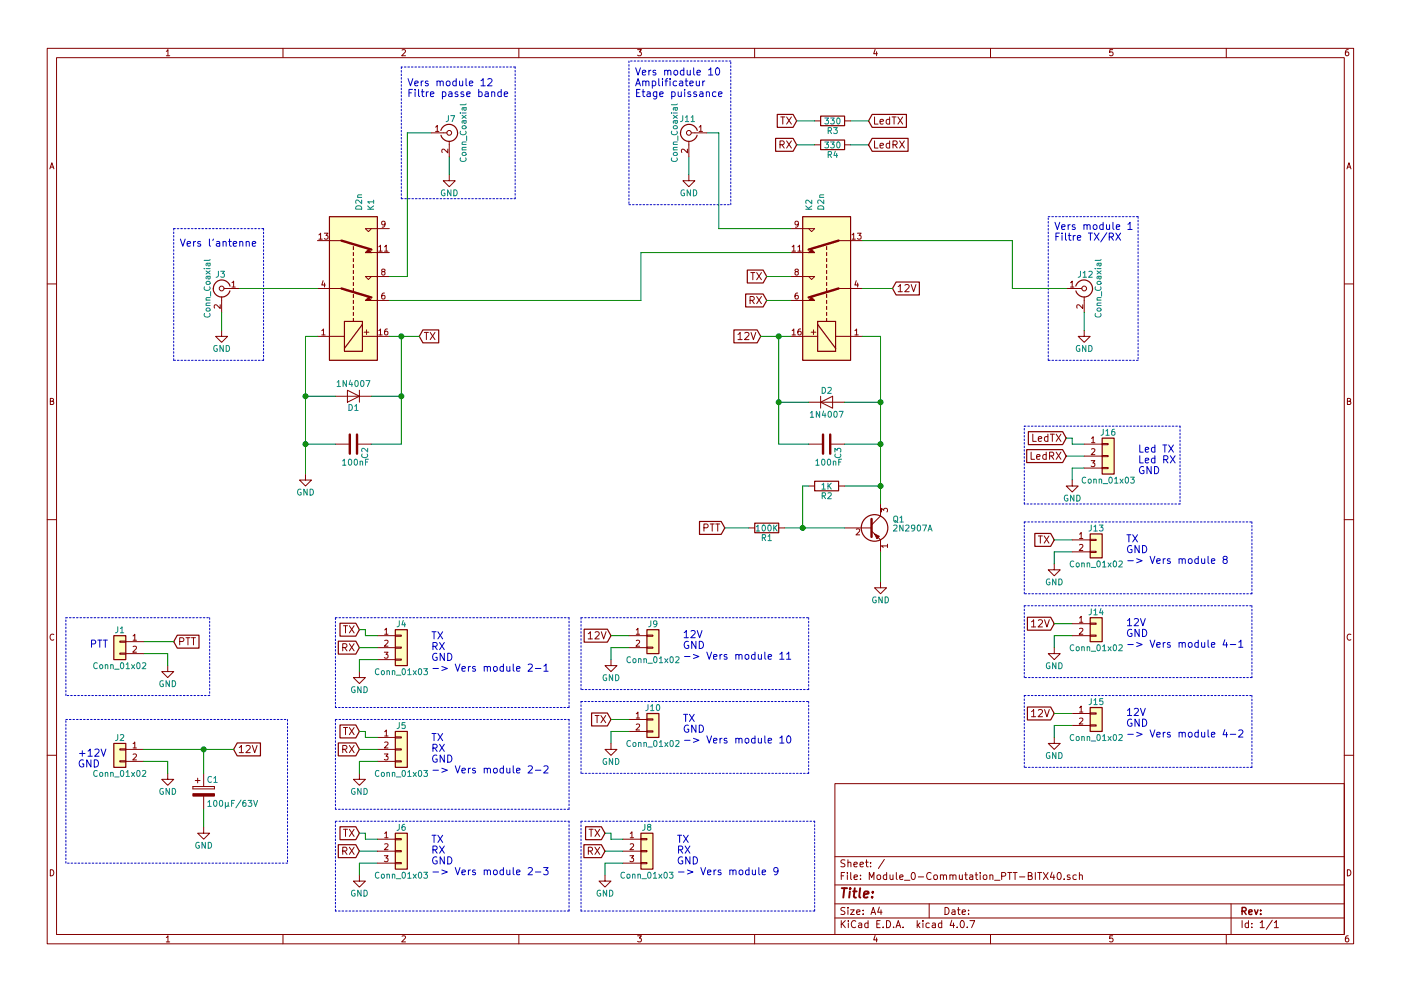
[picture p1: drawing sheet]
EESchema Schematic File Version 2
LIBS:power
LIBS:device
LIBS:switches
LIBS:relays
LIBS:motors
LIBS:transistors
LIBS:conn
LIBS:linear
LIBS:regul
LIBS:74xx
LIBS:cmos4000
LIBS:adc-dac
LIBS:memory
LIBS:xilinx
LIBS:microcontrollers
LIBS:dsp
LIBS:microchip
LIBS:analog_switches
LIBS:motorola
LIBS:texas
LIBS:intel
LIBS:audio
LIBS:interface
LIBS:digital-audio
LIBS:philips
LIBS:display
LIBS:cypress
LIBS:siliconi
LIBS:opto
LIBS:atmel
LIBS:contrib
LIBS:valves
LIBS:HF
LIBS:Relais
LIBS:Transistors-Bipolaires
LIBS:Module_0-Commutation_PTT-BITX40-cache
EELAYER 25 0
EELAYER END
$Descr A4 11693 8268
encoding utf-8
Sheet 1 1
Title ""
Date ""
Rev ""
Comp ""
Comment1 ""
Comment2 ""
Comment3 ""
Comment4 ""
$EndDescr
$Comp
L D2n K1
U 1 1
P 2950 2600
F 0 "K1" H 3800 2750 50  0000 L CNN
F 1 "D2n" H 3800 2650 50  0000 L CNN
F 2 "Relais-Modules:Relais-2_NO_NC" H 3700 2650 50  0001 C CNN
F 3 "" H 2950 2600 50  0001 C CNN
	1    2950 2600
	0    1    -1   0   
$EndComp
$Comp
L D2n K2
U 1 1
P 6900 2600
F 0 "K2" H 7750 2750 50  0000 L CNN
F 1 "D2n" H 7750 2650 50  0000 L CNN
F 2 "Relais-Modules:Relais-2_NO_NC" H 7650 2650 50  0001 C CNN
F 3 "" H 6900 2600 50  0001 C CNN
	1    6900 2600
	0    -1   -1   0   
$EndComp
$Comp
L Conn_Coaxial J3
U 1 1
P 1850 2400
F 0 "J3" H 1860 2520 50  0000 C CNN
F 1 "Conn_Coaxial" V 1965 2400 50  0000 C CNN
F 2 "Raccordement-Filaires:Connect-2pin" H 1850 2400 50  0001 C CNN
F 3 "" H 1850 2400 50  0001 C CNN
	1    1850 2400
	-1   0    0    -1  
$EndComp
Text Notes 1500 2050 0    60   ~ 0
Vers l'antenne
$Comp
L Conn_Coaxial J7
U 1 1
P 3750 1100
F 0 "J7" H 3760 1220 50  0000 C CNN
F 1 "Conn_Coaxial" V 3865 1100 50  0000 C CNN
F 2 "Raccordement-Filaires:Connect-2pin" H 3750 1100 50  0001 C CNN
F 3 "" H 3750 1100 50  0001 C CNN
	1    3750 1100
	1    0    0    -1  
$EndComp
$Comp
L Conn_Coaxial J11
U 1 1
P 5750 1100
F 0 "J11" H 5760 1220 50  0000 C CNN
F 1 "Conn_Coaxial" V 5865 1100 50  0000 C CNN
F 2 "Raccordement-Filaires:Connect-2pin" H 5750 1100 50  0001 C CNN
F 3 "" H 5750 1100 50  0001 C CNN
	1    5750 1100
	-1   0    0    -1  
$EndComp
Text Notes 3400 800  0    60   ~ 0
Vers module 12\nFiltre passe bande
Text Notes 5300 800  0    60   ~ 0
Vers module 10\nAmplificateur\nEtage puissance
$Comp
L Conn_Coaxial J12
U 1 1
P 9050 2400
F 0 "J12" H 9060 2520 50  0000 C CNN
F 1 "Conn_Coaxial" V 9165 2400 50  0000 C CNN
F 2 "Raccordement-Filaires:Connect-2pin" H 9050 2400 50  0001 C CNN
F 3 "" H 9050 2400 50  0001 C CNN
	1    9050 2400
	1    0    0    -1  
$EndComp
Text Notes 8800 2000 0    60   ~ 0
Vers module 1\nFiltre TX/RX
$Comp
L GND #PWR01
U 1 1
P 9050 2750
F 0 "#PWR01" H 9050 2500 50  0001 C CNN
F 1 "GND" H 9050 2600 50  0000 C CNN
F 2 "" H 9050 2750 50  0001 C CNN
F 3 "" H 9050 2750 50  0001 C CNN
	1    9050 2750
	1    0    0    -1  
$EndComp
$Comp
L GND #PWR02
U 1 1
P 5750 1450
F 0 "#PWR02" H 5750 1200 50  0001 C CNN
F 1 "GND" H 5750 1300 50  0000 C CNN
F 2 "" H 5750 1450 50  0001 C CNN
F 3 "" H 5750 1450 50  0001 C CNN
	1    5750 1450
	1    0    0    -1  
$EndComp
$Comp
L GND #PWR03
U 1 1
P 3750 1450
F 0 "#PWR03" H 3750 1200 50  0001 C CNN
F 1 "GND" H 3750 1300 50  0000 C CNN
F 2 "" H 3750 1450 50  0001 C CNN
F 3 "" H 3750 1450 50  0001 C CNN
	1    3750 1450
	1    0    0    -1  
$EndComp
$Comp
L GND #PWR04
U 1 1
P 1850 2750
F 0 "#PWR04" H 1850 2500 50  0001 C CNN
F 1 "GND" H 1850 2600 50  0000 C CNN
F 2 "" H 1850 2750 50  0001 C CNN
F 3 "" H 1850 2750 50  0001 C CNN
	1    1850 2750
	1    0    0    -1  
$EndComp
$Comp
L Conn_01x02 J2
U 1 1
P 1000 6250
F 0 "J2" H 1000 6350 50  0000 C CNN
F 1 "Conn_01x02" H 1000 6050 50  0000 C CNN
F 2 "Raccordement-Filaires:Connect-2pin" H 1000 6250 50  0001 C CNN
F 3 "" H 1000 6250 50  0001 C CNN
	1    1000 6250
	-1   0    0    -1  
$EndComp
Text Notes 650  6400 0    60   ~ 0
+12V\nGND
$Comp
L GND #PWR05
U 1 1
P 1400 6450
F 0 "#PWR05" H 1400 6200 50  0001 C CNN
F 1 "GND" H 1400 6300 50  0000 C CNN
F 2 "" H 1400 6450 50  0001 C CNN
F 3 "" H 1400 6450 50  0001 C CNN
	1    1400 6450
	1    0    0    -1  
$EndComp
Text GLabel 1950 6250 2    60   Input ~ 0
12V
Text GLabel 7450 2400 2    60   Input ~ 0
12V
Text GLabel 6400 2300 0    60   Input ~ 0
TX
Text GLabel 6400 2500 0    60   Input ~ 0
RX
Text GLabel 6350 2800 0    60   Input ~ 0
12V
$Comp
L D D2
U 1 1
P 6900 3350
F 0 "D2" H 6900 3450 50  0000 C CNN
F 1 "1N4007" H 6900 3250 50  0000 C CNN
F 2 "Diodes_THT:D_A-405_P10.16mm_Horizontal" H 6900 3350 50  0001 C CNN
F 3 "" H 6900 3350 50  0001 C CNN
	1    6900 3350
	1    0    0    -1  
$EndComp
$Comp
L D D1
U 1 1
P 2950 3300
F 0 "D1" H 2950 3400 50  0000 C CNN
F 1 "1N4007" H 2950 3200 50  0000 C CNN
F 2 "Diodes_THT:D_A-405_P10.16mm_Horizontal" H 2950 3300 50  0001 C CNN
F 3 "" H 2950 3300 50  0001 C CNN
	1    2950 3300
	-1   0    0    1   
$EndComp
Text GLabel 3500 2800 2    60   Input ~ 0
TX
$Comp
L C C3
U 1 1
P 6900 3700
F 0 "C3" H 6925 3800 50  0000 L CNN
F 1 "100nF" V 7050 3600 50  0000 L CNN
F 2 "Capacitors_THT:C_Disc_D5.0mm_W2.5mm_P2.50mm" H 6938 3550 50  0001 C CNN
F 3 "" H 6900 3700 50  0001 C CNN
	1    6900 3700
	0    1    1    0   
$EndComp
$Comp
L C C2
U 1 1
P 2950 3700
F 0 "C2" H 2975 3800 50  0000 L CNN
F 1 "100nF" V 3100 3600 50  0000 L CNN
F 2 "Capacitors_THT:C_Disc_D5.0mm_W2.5mm_P2.50mm" H 2988 3550 50  0001 C CNN
F 3 "" H 2950 3700 50  0001 C CNN
	1    2950 3700
	0    1    1    0   
$EndComp
$Comp
L GND #PWR06
U 1 1
P 2550 3950
F 0 "#PWR06" H 2550 3700 50  0001 C CNN
F 1 "GND" H 2550 3800 50  0000 C CNN
F 2 "" H 2550 3950 50  0001 C CNN
F 3 "" H 2550 3950 50  0001 C CNN
	1    2550 3950
	1    0    0    -1  
$EndComp
$Comp
L 2N2907A Q1
U 1 1
P 7250 4400
F 0 "Q1" H 7450 4475 50  0000 L CNN
F 1 "2N2907A" H 7450 4400 50  0000 L CNN
F 2 "TO_SOT_Packages_THT:TO-18-3" H 7450 4325 50  0001 L CIN
F 3 "" H 7250 4400 50  0001 L CNN
	1    7250 4400
	1    0    0    -1  
$EndComp
$Comp
L GND #PWR07
U 1 1
P 7350 4850
F 0 "#PWR07" H 7350 4600 50  0001 C CNN
F 1 "GND" H 7350 4700 50  0000 C CNN
F 2 "" H 7350 4850 50  0001 C CNN
F 3 "" H 7350 4850 50  0001 C CNN
	1    7350 4850
	1    0    0    -1  
$EndComp
$Comp
L R R2
U 1 1
P 6900 4050
F 0 "R2" V 6980 4050 50  0000 C CNN
F 1 "1K" V 6900 4050 50  0000 C CNN
F 2 "Resistors_THT:R_Axial_DIN0204_L3.6mm_D1.6mm_P7.62mm_Horizontal" V 6830 4050 50  0001 C CNN
F 3 "" H 6900 4050 50  0001 C CNN
	1    6900 4050
	0    1    1    0   
$EndComp
$Comp
L R R1
U 1 1
P 6400 4400
F 0 "R1" V 6480 4400 50  0000 C CNN
F 1 "100K" V 6400 4400 50  0000 C CNN
F 2 "Resistors_THT:R_Axial_DIN0204_L3.6mm_D1.6mm_P7.62mm_Horizontal" V 6330 4400 50  0001 C CNN
F 3 "" H 6400 4400 50  0001 C CNN
	1    6400 4400
	0    1    1    0   
$EndComp
Text GLabel 6050 4400 0    60   Input ~ 0
PTT
$Comp
L CP C1
U 1 1
P 1700 6600
F 0 "C1" H 1725 6700 50  0000 L CNN
F 1 "100µF/63V" H 1725 6500 50  0000 L CNN
F 2 "Capacitors_THT:CP_Radial_D5.0mm_P2.50mm" H 1738 6450 50  0001 C CNN
F 3 "" H 1700 6600 50  0001 C CNN
	1    1700 6600
	1    0    0    -1  
$EndComp
$Comp
L GND #PWR08
U 1 1
P 1700 6900
F 0 "#PWR08" H 1700 6650 50  0001 C CNN
F 1 "GND" H 1700 6750 50  0000 C CNN
F 2 "" H 1700 6900 50  0001 C CNN
F 3 "" H 1700 6900 50  0001 C CNN
	1    1700 6900
	1    0    0    -1  
$EndComp
$Comp
L Conn_01x02 J1
U 1 1
P 1000 5350
F 0 "J1" H 1000 5450 50  0000 C CNN
F 1 "Conn_01x02" H 1000 5150 50  0000 C CNN
F 2 "Raccordement-Filaires:Connect-2pin" H 1000 5350 50  0001 C CNN
F 3 "" H 1000 5350 50  0001 C CNN
	1    1000 5350
	-1   0    0    -1  
$EndComp
$Comp
L GND #PWR09
U 1 1
P 1400 5550
F 0 "#PWR09" H 1400 5300 50  0001 C CNN
F 1 "GND" H 1400 5400 50  0000 C CNN
F 2 "" H 1400 5550 50  0001 C CNN
F 3 "" H 1400 5550 50  0001 C CNN
	1    1400 5550
	1    0    0    -1  
$EndComp
Text GLabel 1450 5350 2    60   Input ~ 0
PTT
Text Notes 750  5400 0    60   ~ 0
PTT
$Comp
L Conn_01x03 J4
U 1 1
P 3350 5400
F 0 "J4" H 3350 5600 50  0000 C CNN
F 1 "Conn_01x03" H 3350 5200 50  0000 C CNN
F 2 "Raccordement-Filaires:Connect-3pin" H 3350 5400 50  0001 C CNN
F 3 "" H 3350 5400 50  0001 C CNN
	1    3350 5400
	1    0    0    -1  
$EndComp
Text Notes 3600 5600 0    60   ~ 0
TX\nRX\nGND\n-> Vers module 2-1
$Comp
L GND #PWR010
U 1 1
P 3000 5600
F 0 "#PWR010" H 3000 5350 50  0001 C CNN
F 1 "GND" H 3000 5450 50  0000 C CNN
F 2 "" H 3000 5600 50  0001 C CNN
F 3 "" H 3000 5600 50  0001 C CNN
	1    3000 5600
	1    0    0    -1  
$EndComp
Text GLabel 3000 5250 0    60   Input ~ 0
TX
Text GLabel 3000 5400 0    60   Input ~ 0
RX
$Comp
L Conn_01x03 J5
U 1 1
P 3350 6250
F 0 "J5" H 3350 6450 50  0000 C CNN
F 1 "Conn_01x03" H 3350 6050 50  0000 C CNN
F 2 "Raccordement-Filaires:Connect-3pin" H 3350 6250 50  0001 C CNN
F 3 "" H 3350 6250 50  0001 C CNN
	1    3350 6250
	1    0    0    -1  
$EndComp
Text Notes 3600 6450 0    60   ~ 0
TX\nRX\nGND\n-> Vers module 2-2
$Comp
L GND #PWR011
U 1 1
P 3000 6450
F 0 "#PWR011" H 3000 6200 50  0001 C CNN
F 1 "GND" H 3000 6300 50  0000 C CNN
F 2 "" H 3000 6450 50  0001 C CNN
F 3 "" H 3000 6450 50  0001 C CNN
	1    3000 6450
	1    0    0    -1  
$EndComp
Text GLabel 3000 6100 0    60   Input ~ 0
TX
Text GLabel 3000 6250 0    60   Input ~ 0
RX
$Comp
L Conn_01x03 J6
U 1 1
P 3350 7100
F 0 "J6" H 3350 7300 50  0000 C CNN
F 1 "Conn_01x03" H 3350 6900 50  0000 C CNN
F 2 "Raccordement-Filaires:Connect-3pin" H 3350 7100 50  0001 C CNN
F 3 "" H 3350 7100 50  0001 C CNN
	1    3350 7100
	1    0    0    -1  
$EndComp
Text Notes 3600 7300 0    60   ~ 0
TX\nRX\nGND\n-> Vers module 2-3
$Comp
L GND #PWR012
U 1 1
P 3000 7300
F 0 "#PWR012" H 3000 7050 50  0001 C CNN
F 1 "GND" H 3000 7150 50  0000 C CNN
F 2 "" H 3000 7300 50  0001 C CNN
F 3 "" H 3000 7300 50  0001 C CNN
	1    3000 7300
	1    0    0    -1  
$EndComp
Text GLabel 3000 6950 0    60   Input ~ 0
TX
Text GLabel 3000 7100 0    60   Input ~ 0
RX
$Comp
L Conn_01x02 J14
U 1 1
P 9150 5200
F 0 "J14" H 9150 5300 50  0000 C CNN
F 1 "Conn_01x02" H 9150 5000 50  0000 C CNN
F 2 "Raccordement-Filaires:Connect-2pin" H 9150 5200 50  0001 C CNN
F 3 "" H 9150 5200 50  0001 C CNN
	1    9150 5200
	1    0    0    -1  
$EndComp
Text Notes 9400 5400 0    60   ~ 0
12V\nGND\n-> Vers module 4-1
$Comp
L GND #PWR013
U 1 1
P 8800 5400
F 0 "#PWR013" H 8800 5150 50  0001 C CNN
F 1 "GND" H 8800 5250 50  0000 C CNN
F 2 "" H 8800 5400 50  0001 C CNN
F 3 "" H 8800 5400 50  0001 C CNN
	1    8800 5400
	1    0    0    -1  
$EndComp
Text GLabel 8800 5200 0    60   Input ~ 0
12V
$Comp
L Conn_01x02 J15
U 1 1
P 9150 5950
F 0 "J15" H 9150 6050 50  0000 C CNN
F 1 "Conn_01x02" H 9150 5750 50  0000 C CNN
F 2 "Raccordement-Filaires:Connect-2pin" H 9150 5950 50  0001 C CNN
F 3 "" H 9150 5950 50  0001 C CNN
	1    9150 5950
	1    0    0    -1  
$EndComp
Text Notes 9400 6150 0    60   ~ 0
12V\nGND\n-> Vers module 4-2
$Comp
L GND #PWR014
U 1 1
P 8800 6150
F 0 "#PWR014" H 8800 5900 50  0001 C CNN
F 1 "GND" H 8800 6000 50  0000 C CNN
F 2 "" H 8800 6150 50  0001 C CNN
F 3 "" H 8800 6150 50  0001 C CNN
	1    8800 6150
	1    0    0    -1  
$EndComp
Text GLabel 8800 5950 0    60   Input ~ 0
12V
$Comp
L Conn_01x02 J13
U 1 1
P 9150 4500
F 0 "J13" H 9150 4600 50  0000 C CNN
F 1 "Conn_01x02" H 9150 4300 50  0000 C CNN
F 2 "Raccordement-Filaires:Connect-2pin" H 9150 4500 50  0001 C CNN
F 3 "" H 9150 4500 50  0001 C CNN
	1    9150 4500
	1    0    0    -1  
$EndComp
Text Notes 9400 4700 0    60   ~ 0
TX\nGND\n-> Vers module 8
$Comp
L GND #PWR015
U 1 1
P 8800 4700
F 0 "#PWR015" H 8800 4450 50  0001 C CNN
F 1 "GND" H 8800 4550 50  0000 C CNN
F 2 "" H 8800 4700 50  0001 C CNN
F 3 "" H 8800 4700 50  0001 C CNN
	1    8800 4700
	1    0    0    -1  
$EndComp
Text GLabel 8800 4500 0    60   Input ~ 0
TX
$Comp
L Conn_01x03 J8
U 1 1
P 5400 7100
F 0 "J8" H 5400 7300 50  0000 C CNN
F 1 "Conn_01x03" H 5400 6900 50  0000 C CNN
F 2 "Raccordement-Filaires:Connect-3pin" H 5400 7100 50  0001 C CNN
F 3 "" H 5400 7100 50  0001 C CNN
	1    5400 7100
	1    0    0    -1  
$EndComp
Text Notes 5650 7300 0    60   ~ 0
TX\nRX\nGND\n-> Vers module 9
$Comp
L GND #PWR016
U 1 1
P 5050 7300
F 0 "#PWR016" H 5050 7050 50  0001 C CNN
F 1 "GND" H 5050 7150 50  0000 C CNN
F 2 "" H 5050 7300 50  0001 C CNN
F 3 "" H 5050 7300 50  0001 C CNN
	1    5050 7300
	1    0    0    -1  
$EndComp
Text GLabel 5050 6950 0    60   Input ~ 0
TX
Text GLabel 5050 7100 0    60   Input ~ 0
RX
$Comp
L Conn_01x02 J10
U 1 1
P 5450 6000
F 0 "J10" H 5450 6100 50  0000 C CNN
F 1 "Conn_01x02" H 5450 5800 50  0000 C CNN
F 2 "Raccordement-Filaires:Connect-2pin" H 5450 6000 50  0001 C CNN
F 3 "" H 5450 6000 50  0001 C CNN
	1    5450 6000
	1    0    0    -1  
$EndComp
Text Notes 5700 6200 0    60   ~ 0
TX\nGND\n-> Vers module 10
$Comp
L GND #PWR017
U 1 1
P 5100 6200
F 0 "#PWR017" H 5100 5950 50  0001 C CNN
F 1 "GND" H 5100 6050 50  0000 C CNN
F 2 "" H 5100 6200 50  0001 C CNN
F 3 "" H 5100 6200 50  0001 C CNN
	1    5100 6200
	1    0    0    -1  
$EndComp
Text GLabel 5100 6000 0    60   Input ~ 0
TX
$Comp
L Conn_01x02 J9
U 1 1
P 5450 5300
F 0 "J9" H 5450 5400 50  0000 C CNN
F 1 "Conn_01x02" H 5450 5100 50  0000 C CNN
F 2 "Raccordement-Filaires:Connect-2pin" H 5450 5300 50  0001 C CNN
F 3 "" H 5450 5300 50  0001 C CNN
	1    5450 5300
	1    0    0    -1  
$EndComp
Text Notes 5700 5500 0    60   ~ 0
12V\nGND\n-> Vers module 11
$Comp
L GND #PWR018
U 1 1
P 5100 5500
F 0 "#PWR018" H 5100 5250 50  0001 C CNN
F 1 "GND" H 5100 5350 50  0000 C CNN
F 2 "" H 5100 5500 50  0001 C CNN
F 3 "" H 5100 5500 50  0001 C CNN
	1    5100 5500
	1    0    0    -1  
$EndComp
Text GLabel 5100 5300 0    60   Input ~ 0
12V
$Comp
L R R3
U 1 1
P 6950 1000
F 0 "R3" V 7030 1000 50  0000 C CNN
F 1 "330" V 6950 1000 50  0000 C CNN
F 2 "Resistors_THT:R_Axial_DIN0204_L3.6mm_D1.6mm_P7.62mm_Horizontal" V 6880 1000 50  0001 C CNN
F 3 "" H 6950 1000 50  0001 C CNN
	1    6950 1000
	0    1    1    0   
$EndComp
$Comp
L R R4
U 1 1
P 6950 1200
F 0 "R4" V 7030 1200 50  0000 C CNN
F 1 "330" V 6950 1200 50  0000 C CNN
F 2 "Resistors_THT:R_Axial_DIN0204_L3.6mm_D1.6mm_P7.62mm_Horizontal" V 6880 1200 50  0001 C CNN
F 3 "" H 6950 1200 50  0001 C CNN
	1    6950 1200
	0    1    1    0   
$EndComp
Text GLabel 6650 1000 0    60   Input ~ 0
TX
Text GLabel 6650 1200 0    60   Input ~ 0
RX
$Comp
L Conn_01x03 J16
U 1 1
P 9250 3800
F 0 "J16" H 9250 4000 50  0000 C CNN
F 1 "Conn_01x03" H 9250 3600 50  0000 C CNN
F 2 "Raccordement-Filaires:Connect-3pin" H 9250 3800 50  0001 C CNN
F 3 "" H 9250 3800 50  0001 C CNN
	1    9250 3800
	1    0    0    -1  
$EndComp
$Comp
L GND #PWR019
U 1 1
P 8950 4000
F 0 "#PWR019" H 8950 3750 50  0001 C CNN
F 1 "GND" H 8950 3850 50  0000 C CNN
F 2 "" H 8950 4000 50  0001 C CNN
F 3 "" H 8950 4000 50  0001 C CNN
	1    8950 4000
	1    0    0    -1  
$EndComp
Text Notes 9500 3950 0    60   ~ 0
Led TX\nLed RX\nGND
Text GLabel 8900 3650 0    60   Input ~ 0
LedTX
Text GLabel 7250 1000 2    60   Input ~ 0
LedTX
Wire Wire Line
	3400 1100 3600 1100
Wire Wire Line
	5900 1100 6000 1100
Wire Wire Line
	9050 2600 9050 2750
Wire Wire Line
	5750 1300 5750 1450
Wire Wire Line
	3750 1300 3750 1450
Wire Wire Line
	1850 2600 1850 2750
Wire Notes Line
	1450 1900 2200 1900
Wire Notes Line
	2200 1900 2200 3000
Wire Notes Line
	2200 3000 1450 3000
Wire Notes Line
	1450 3000 1450 1900
Wire Notes Line
	3350 550  3350 1650
Wire Notes Line
	3350 1650 4300 1650
Wire Notes Line
	4300 1650 4300 550 
Wire Notes Line
	4300 550  3350 550 
Wire Notes Line
	5250 500  5250 1700
Wire Notes Line
	5250 1700 6100 1700
Wire Notes Line
	6100 1700 6100 500 
Wire Notes Line
	6100 500  5250 500 
Wire Notes Line
	8750 1800 9500 1800
Wire Notes Line
	9500 1800 9500 3000
Wire Notes Line
	9500 3000 8750 3000
Wire Notes Line
	8750 3000 8750 1800
Wire Wire Line
	1200 6350 1400 6350
Wire Wire Line
	1400 6350 1400 6450
Wire Wire Line
	3250 2800 3500 2800
Wire Wire Line
	3350 2800 3350 3700
Wire Wire Line
	3350 3300 3100 3300
Connection ~ 3350 2800
Wire Wire Line
	2650 2800 2550 2800
Wire Wire Line
	2550 2800 2550 3950
Wire Wire Line
	2550 3300 2800 3300
Wire Wire Line
	2550 3700 2800 3700
Connection ~ 2550 3300
Wire Wire Line
	3350 3700 3100 3700
Connection ~ 3350 3300
Connection ~ 2550 3700
Wire Wire Line
	7350 4600 7350 4850
Wire Wire Line
	6750 4050 6700 4050
Wire Wire Line
	6700 4050 6700 4400
Wire Wire Line
	6550 4400 7050 4400
Connection ~ 6700 4400
Wire Wire Line
	6250 4400 6050 4400
Wire Wire Line
	1700 6450 1700 6250
Connection ~ 1700 6250
Wire Wire Line
	1700 6900 1700 6750
Wire Wire Line
	1200 5450 1400 5450
Wire Wire Line
	1400 5450 1400 5550
Wire Wire Line
	1200 5350 1450 5350
Wire Notes Line
	550  6000 2400 6000
Wire Notes Line
	2400 6000 2400 7200
Wire Notes Line
	2400 7200 550  7200
Wire Notes Line
	550  7200 550  6000
Wire Notes Line
	550  5150 1750 5150
Wire Notes Line
	1750 5150 1750 5800
Wire Notes Line
	1750 5800 550  5800
Wire Notes Line
	550  5800 550  5150
Wire Wire Line
	3150 5300 3050 5300
Wire Wire Line
	3050 5300 3050 5250
Wire Wire Line
	3050 5250 3000 5250
Wire Wire Line
	3150 5400 3000 5400
Wire Wire Line
	3150 5500 3000 5500
Wire Wire Line
	3000 5500 3000 5600
Wire Notes Line
	2800 5150 4750 5150
Wire Notes Line
	4750 5150 4750 5900
Wire Notes Line
	4750 5900 2800 5900
Wire Notes Line
	2800 5900 2800 5150
Wire Wire Line
	3150 6150 3050 6150
Wire Wire Line
	3050 6150 3050 6100
Wire Wire Line
	3050 6100 3000 6100
Wire Wire Line
	3150 6250 3000 6250
Wire Wire Line
	3150 6350 3000 6350
Wire Wire Line
	3000 6350 3000 6450
Wire Notes Line
	2800 6000 4750 6000
Wire Notes Line
	4750 6000 4750 6750
Wire Notes Line
	4750 6750 2800 6750
Wire Notes Line
	2800 6750 2800 6000
Wire Wire Line
	3150 7000 3050 7000
Wire Wire Line
	3050 7000 3050 6950
Wire Wire Line
	3050 6950 3000 6950
Wire Wire Line
	3150 7100 3000 7100
Wire Wire Line
	3150 7200 3000 7200
Wire Wire Line
	3000 7200 3000 7300
Wire Notes Line
	2800 6850 4750 6850
Wire Notes Line
	4750 6850 4750 7600
Wire Notes Line
	4750 7600 2800 7600
Wire Notes Line
	2800 7600 2800 6850
Wire Wire Line
	8950 5200 8800 5200
Wire Wire Line
	8950 5300 8800 5300
Wire Wire Line
	8800 5300 8800 5400
Wire Notes Line
	8550 5050 10450 5050
Wire Notes Line
	10450 5050 10450 5650
Wire Notes Line
	10450 5650 8550 5650
Wire Notes Line
	8550 5650 8550 5050
Wire Wire Line
	8950 5950 8800 5950
Wire Wire Line
	8950 6050 8800 6050
Wire Wire Line
	8800 6050 8800 6150
Wire Notes Line
	8550 5800 10450 5800
Wire Notes Line
	10450 5800 10450 6400
Wire Notes Line
	10450 6400 8550 6400
Wire Notes Line
	8550 6400 8550 5800
Wire Wire Line
	8950 4500 8800 4500
Wire Wire Line
	8950 4600 8800 4600
Wire Wire Line
	8800 4600 8800 4700
Wire Notes Line
	8550 4350 10450 4350
Wire Notes Line
	10450 4350 10450 4950
Wire Notes Line
	10450 4950 8550 4950
Wire Notes Line
	8550 4950 8550 4350
Wire Wire Line
	5200 7000 5100 7000
Wire Wire Line
	5100 7000 5100 6950
Wire Wire Line
	5100 6950 5050 6950
Wire Wire Line
	5200 7100 5050 7100
Wire Wire Line
	5200 7200 5050 7200
Wire Wire Line
	5050 7200 5050 7300
Wire Notes Line
	4850 6850 6800 6850
Wire Notes Line
	6800 6850 6800 7600
Wire Notes Line
	6800 7600 4850 7600
Wire Notes Line
	4850 7600 4850 6850
Wire Wire Line
	5250 6000 5100 6000
Wire Wire Line
	5250 6100 5100 6100
Wire Wire Line
	5100 6100 5100 6200
Wire Notes Line
	4850 5850 6750 5850
Wire Notes Line
	6750 5850 6750 6450
Wire Notes Line
	6750 6450 4850 6450
Wire Notes Line
	4850 6450 4850 5850
Wire Wire Line
	5250 5300 5100 5300
Wire Wire Line
	5250 5400 5100 5400
Wire Wire Line
	5100 5400 5100 5500
Wire Notes Line
	4850 5150 6750 5150
Wire Notes Line
	6750 5150 6750 5750
Wire Notes Line
	6750 5750 4850 5750
Wire Notes Line
	4850 5750 4850 5150
Wire Wire Line
	1200 6250 1950 6250
Wire Wire Line
	6800 1000 6650 1000
Wire Wire Line
	6800 1200 6650 1200
Wire Wire Line
	9050 3900 8950 3900
Wire Wire Line
	8950 3900 8950 4000
Wire Wire Line
	9050 3800 8900 3800
Wire Wire Line
	9050 3700 8950 3700
Wire Wire Line
	8950 3700 8950 3650
Wire Wire Line
	8950 3650 8900 3650
Wire Wire Line
	7100 1000 7250 1000
Wire Wire Line
	7100 1200 7250 1200
Text GLabel 7250 1200 2    60   Input ~ 0
LedRX
Text GLabel 8900 3800 0    60   Input ~ 0
LedRX
Wire Notes Line
	8550 3550 9850 3550
Wire Notes Line
	9850 3550 9850 4200
Wire Notes Line
	9850 4200 8550 4200
Wire Notes Line
	8550 4200 8550 3550
Wire Wire Line
	6350 2800 6600 2800
Wire Wire Line
	6500 2800 6500 3700
Wire Wire Line
	6500 3350 6750 3350
Connection ~ 6500 2800
Wire Wire Line
	6500 3700 6750 3700
Connection ~ 6500 3350
Wire Wire Line
	7200 2800 7350 2800
Wire Wire Line
	7350 2800 7350 4200
Wire Wire Line
	7350 3700 7050 3700
Wire Wire Line
	7050 3350 7350 3350
Connection ~ 7350 3350
Connection ~ 7350 3700
Wire Wire Line
	7050 4050 7350 4050
Connection ~ 7350 4050
Wire Wire Line
	6000 1100 6000 1900
Wire Wire Line
	6000 1900 6600 1900
Wire Wire Line
	6400 2300 6600 2300
Wire Wire Line
	6400 2500 6600 2500
Wire Wire Line
	7200 2400 7450 2400
Wire Wire Line
	7200 2000 8450 2000
Wire Wire Line
	8450 2000 8450 2400
Wire Wire Line
	8450 2400 8900 2400
Wire Wire Line
	2000 2400 2650 2400
Wire Wire Line
	3400 1100 3400 2300
Wire Wire Line
	3400 2300 3250 2300
Wire Wire Line
	3250 2500 5350 2500
Wire Wire Line
	5350 2500 5350 2100
Wire Wire Line
	5350 2100 6600 2100
$EndSCHEMATC
